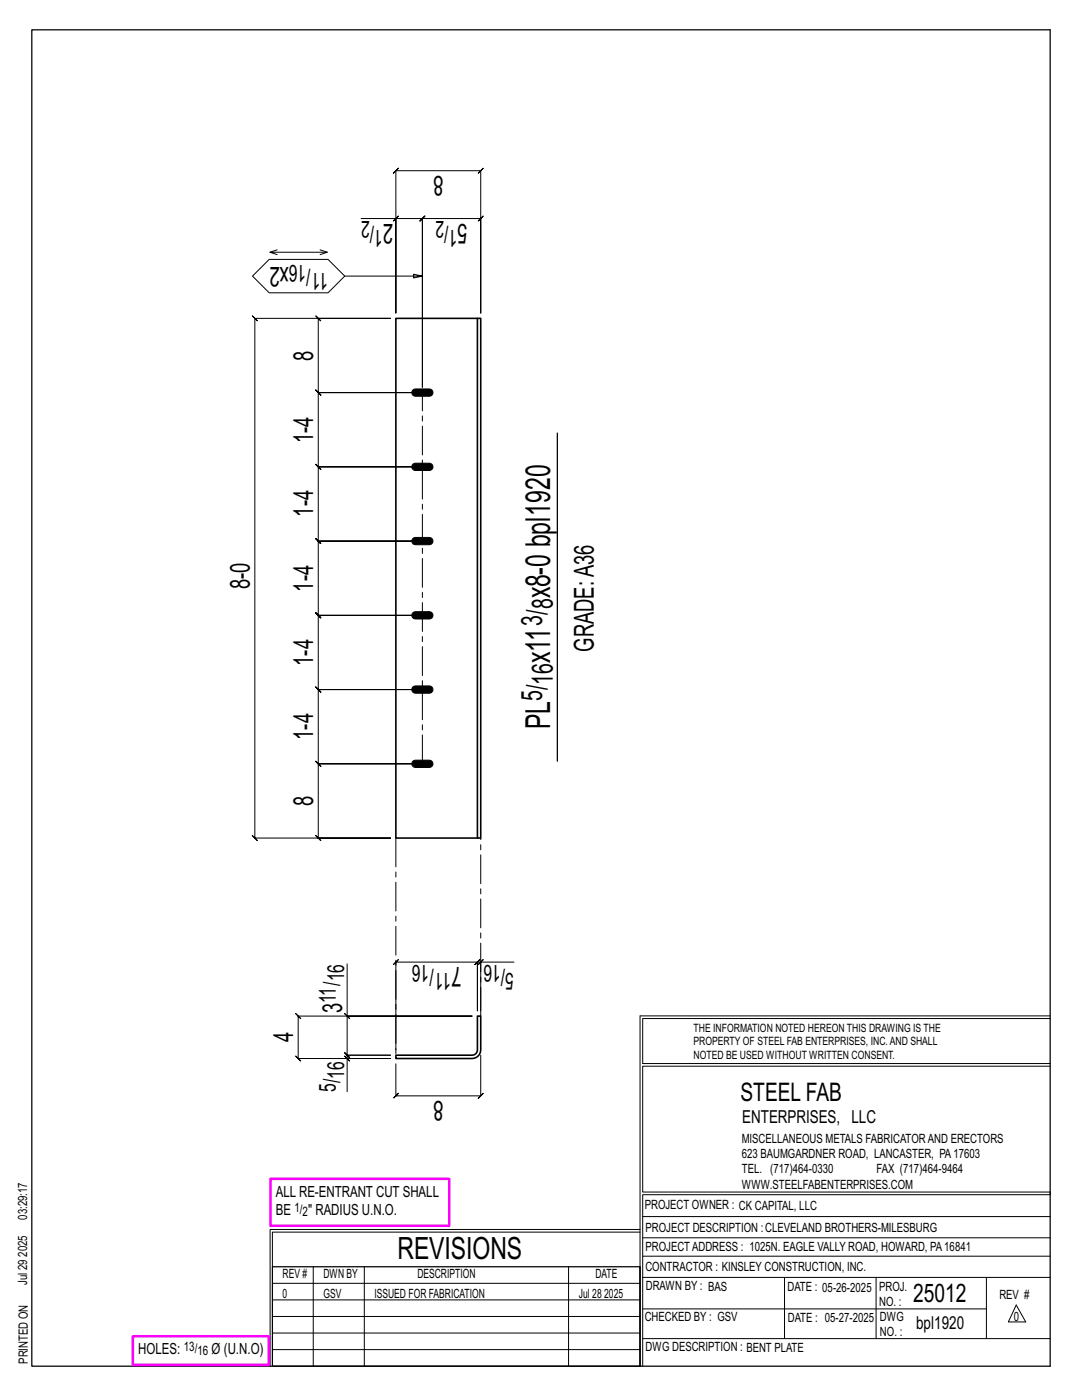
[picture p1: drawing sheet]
<svg xmlns="http://www.w3.org/2000/svg" width="216mm" height="279mm" viewBox="0 0 216 279" stroke-linecap="round" stroke-linejoin="round" font-family="sans-serif">
<g fill="none" stroke="#000" stroke-width=".2">
<path d="M53.7 51.8h11.8l3.3 3.3-3.3 3.3h-11.8l-3.3-3.3zM55.3 49.9l-1.4 .4M63.9 49.9l1.4 .4-1.4 .5M65.3 50.3h-11.4l1.4 .5M68.8 55.1h15.5l-1.8 .4v-.8l1.8 .4M72.1 43.6h6.9v18.9v-28.4l-.5 .5 1-1-.5 .5h16.9l-.5 .5 1-1-.5 .5v28.4v-18.9l.5-.5-1 1 .5-.5h-11.6l.5-.5-1 1 .5-.5v33.7v-33.7l.5-.5-1 1 .5-.5h-5.3M79 43.6l-.5 .5 1-1zM50.4 63l.5 .5h27h-14.4l-.5-.5 1 1-.5-.5v14.9l-.5-.5 1 1-.5-.5h20.8h-20.8l-.5-.5 1 1-.5-.5v14.8l-.5-.5 1 1-.5-.5h20.8h-20.8l-.5-.5 1 1-.5-.5v14.8l-.5-.5 1 1-.5-.5h20.8h-20.8l-.5-.5 1 1-.5-.5v14.8l-.5-.5 1 1-.5-.5h20.8h-20.8l-.5-.5 1 1-.5-.5v14.8l-.5-.5 1 1-.5-.5h20.8h-20.8l-.5-.5 1 1-.5-.5v14.8l-.5-.5 1 1-.5-.5h20.8h-20.8l-.5-.5 1 1-.5-.5v14.9l-.5-.5 1 1-.5-.5h14.4h-27l.5 .5-1-1 .5 .5v-103.8l.5 .5zM69.3 192.4v10.4h24.9h-34.7l-.5-.5 1 1-.5-.5v8.4l-.5-.5 1 1-.5-.5h18.4h-8.6v6.7M95.9 192l.5-.5-1 1zM95.9 192h-.6l.5-.5-1 1 .5-.5v9.7v-9.7l.5-.5-1 1 .5-.5h-16.3l.5-.5-1 1 .5-.5v17.5M102.6 192h-6.7v9.7"/>
<path d="M68.8 210.7l1 1zM68.8 202.3l1 1zM69.3 202.8v7.8l-.5-.5 1 1-.5-.5h8.6h-8.6l-.5-.5 1 1-.5-.5v.6M95.9 210.6v8.1l.5-.5-1 1 .5-.5h-16.9l.5-.5-1 1 .5-.5v-6.4M127.7 202.7v70M127.7 202.7h81.8M209.5 203.3h-81.3v9h81.3M209.5 212.8h-81.3v25.1h81.3v.5h-81.3v34.3M54.4 259.4h73.3M54.4 256.1h73.3M62.5 252.8v19.9M72.7 252.8v19.9"/>
<path d="M113.4 252.8v19.9M127.7 245.4h-73.8v27.3M127.7 245.9h-73.3v6.9M128.2 242.8h81.3M128.2 254.9h81.3M128.2 250.7h81.3M128.2 247h81.3M156.5 254.9v12.2M174.8 254.9v12.2M196.8 254.9v12.2M54.4 269.3h73.3M54.4 266h73.3"/>
<path d="M54.4 262.7h73.3M128.2 261.2h68.6M128.2 267.1h81.3M202.8 260.4l1.9 3.4h-3.5z"/>
</g>
<path d="M6.3 6h203.2v266.7h-203.2zM111.2 86.4v65.5M54.4 252.8h73.3v19.9h-73.3z" fill="none" stroke="#000" stroke-width=".25"/>
<path d="M54 235.3h35.6v9.3h-35.6zM26.5 266.7h27.1v5.7h-27.1z" fill="none" stroke="#f0f" stroke-width=".5"/>
<path d="M82.4 77.8l.5-.2h2.8a.73 .73 0 0 1 .7 .8 .73 .73 0 0 1-.7 .7h-2.8a.73 .73 0 0 1-.7-.5 .73 .73 0 0 1 .2-.8zM82.4 92.7l.5-.3h2.8a.73 .73 0 0 1 .7 .8 .73 .73 0 0 1-.7 .7h-2.8a.73 .73 0 0 1-.7-.5 .73 .73 0 0 1 .2-.7zM82.4 107.5l.5-.2h2.8a.73 .73 0 0 1 .7 .7 .73 .73 0 0 1-.7 .7h-2.8a.73 .73 0 0 1-.7-.4 .73 .73 0 0 1 .2-.8zM82.4 137.1l.5-.2h2.8a.73 .73 0 0 1 .7 .7 .73 .73 0 0 1-.7 .7h-2.8a.73 .73 0 0 1-.7-.4 .73 .73 0 0 1 .2-.8zM82.4 122.3l.5-.2h2.8a.73 .73 0 0 1 .7 .7 .73 .73 0 0 1-.7 .7h-2.8a.73 .73 0 0 1-.7-.4 .73 .73 0 0 1 .2-.8zM82.4 151.9l.5-.2h2.8a.73 .73 0 0 1 .7 .7 .73 .73 0 0 1-.7 .8h-2.8a.73 .73 0 0 1-.7-.5 .73 .73 0 0 1 .2-.8z" fill="#000" stroke="#000" stroke-width=".2"/>
<path d="M95.3 63.5h.6v103.8h-.6zM95.3 63.5h-16.3v103.8h16.3M79 210.6h15.2l.5-.2 .4-.3 .2-.6v-6.7h.6v6.7a1.72 1.72 0 0 1-1.7 1.7h-15.2z" fill="none" stroke="#000" stroke-width=".32"/>
<path d="M84.3 152.4v-74M79 167.3v43.3M95.9 202.8v-35.5" fill="none" stroke="#000" stroke-width=".2" stroke-dasharray="5.8 1 1 1"/>
<g font-size="6.9">
<text x="109.8" y="119.4" transform="rotate(-90 109.8 119.4)">x8-0 bpl1920</text>
<text x="109.8" y="132.3" transform="rotate(-90 109.8 132.3)">x11</text>
<text x="109.8" y="145.6" transform="rotate(-90 109.8 145.6)">PL</text>
</g>
<text font-size="6.1" x="79.3" y="251.3">REVISIONS</text>
<g font-size="5.9">
<text x="108.2" y="124.9" transform="rotate(-90 108.2 124.9)">3/</text>
<text x="110.3" y="121.6" transform="rotate(-90 110.3 121.6)">8</text>
<text x="110.3" y="136.7" transform="rotate(-90 110.3 136.7)">16</text>
<text x="108.2" y="139.9" transform="rotate(-90 108.2 139.9)">5/</text>
</g>
<g font-size="5.5">
<text x="88.5" y="35.1" transform="rotate(-180 88.5 35.1)">8</text>
<text x="78.5" y="44.6" transform="rotate(-180 78.5 44.6)">2</text>
<text x="93.3" y="44.6" transform="rotate(-180 93.3 44.6)">5</text>
<text x="57.6" y="53.3" transform="rotate(-180 57.6 53.3)">x2</text>
<text x="62.5" y="72" transform="rotate(-90 62.5 72)">8</text>
<text x="62.5" y="88.4" transform="rotate(-90 62.5 88.4)">1-4</text>
<text x="62.5" y="103.1" transform="rotate(-90 62.5 103.1)">1-4</text>
<text x="49.9" y="117.6" transform="rotate(-90 49.9 117.6)">8-0</text>
<text x="62.5" y="118.1" transform="rotate(-90 62.5 118.1)">1-4</text>
<text x="118.5" y="130" transform="rotate(-90 118.5 130)">GRADE:A36</text>
<text x="62.5" y="132.9" transform="rotate(-90 62.5 132.9)">1-4</text>
<text x="62.5" y="147.7" transform="rotate(-90 62.5 147.7)">1-4</text>
<text x="62.5" y="160.9" transform="rotate(-90 62.5 160.9)">8</text>
<text x="92.1" y="193" transform="rotate(-180 92.1 193)">7</text>
<text x="68.3" y="202.3" transform="rotate(-90 68.3 202.3)">3</text>
<text x="58.5" y="208" transform="rotate(-90 58.5 208)">4</text>
<text x="88.5" y="219.7" transform="rotate(-180 88.5 219.7)">8</text>
</g>
<g font-size="5.1">
<text x="147.8" y="219.8">STEEL FAB</text>
<text x="182.2" y="259.9">25012</text>
</g>
<g font-size="4.7">
<text x="73.8" y="44.2" transform="rotate(-180 73.8 44.2)">2</text>
<text x="76.4" y="45.9" transform="rotate(-180 76.4 45.9)">1/</text>
<text x="88.6" y="44.2" transform="rotate(-180 88.6 44.2)">2</text>
<text x="91.3" y="45.9" transform="rotate(-180 91.3 45.9)">1/</text>
<text x="61.1" y="52.9" transform="rotate(-180 61.1 52.9)">16</text>
<text x="65.5" y="54.6" transform="rotate(-180 65.5 54.6)">11/</text>
<text x="68.7" y="195.8" transform="rotate(-90 68.7 195.8)">16</text>
<text x="85.7" y="192.6" transform="rotate(-180 85.7 192.6)">16</text>
<text x="90" y="194.2" transform="rotate(-180 90 194.2)">11/</text>
<text x="99.9" y="192.6" transform="rotate(-180 99.9 192.6)">16</text>
<text x="102.6" y="194.2" transform="rotate(-180 102.6 194.2)">5/</text>
<text x="67" y="200.2" transform="rotate(-90 67 200.2)">11/</text>
<text x="68.7" y="215.3" transform="rotate(-90 68.7 215.3)">16</text>
<text x="67" y="217.9" transform="rotate(-90 67 217.9)">5/</text>
</g>
<g font-size="3.6">
<text x="148.1" y="224.1">ENTERPRISES, LLC</text>
<text x="182.8" y="265.2">bpl1920</text>
</g>
<g font-size="3.1">
<text x="55" y="238.9">ALL RE-ENTRANT CUT SHALL</text>
<text x="55" y="242.5">BE</text>
<text x="61.5" y="242.5">&quot; RADIUS U.N.O.</text>
<text x="27.6" y="270.2">HOLES:</text>
<text x="42.2" y="270.2">Ø (U.N.O)</text>
</g>
<g font-size="2.6">
<text x="58.8" y="241.8">1/</text>
<text x="60.4" y="242.7">2</text>
<text x="36.7" y="269.6">13/</text>
<text x="39.4" y="270.5">16</text>
</g>
<g font-size="2.5">
<text x="148" y="231.2">623 BAUMGARDNER ROAD, LANCASTER, PA17603</text>
<text x="148" y="228.1">MISCELLANEOUS METALS FABRICATORAND ERECTORS</text>
<text x="148" y="237.2">WWW.STEELFABENTERPRISES.COM</text>
<text x="148" y="234.2">TEL. (717)464-0330</text>
<text x="174.9" y="234.2">FAX (717)464-9464</text>
<text x="5.4" y="243.4" transform="rotate(-90 5.4 243.4)">03:29:17</text>
<text x="128.7" y="241.3">PROJECT OWNER : CK CAPITAL, LLC</text>
<text x="128.8" y="246">PROJECT DESCRIPTION :CLEVELAND BROTHERS-MILESBURG</text>
<text x="5.4" y="250.8" transform="rotate(-90 5.4 250.8)">2025</text>
<text x="128.8" y="249.7">PROJECTADDRESS : 1025N. EAGLE VALLY ROAD, HOWARD, PA16841</text>
<text x="5.4" y="256.5" transform="rotate(-90 5.4 256.5)">Jul 29</text>
<text x="56.4" y="255">REV #</text>
<text x="64.5" y="255">DWN BY</text>
<text x="83.3" y="255">DESCRIPTION</text>
<text x="118.8" y="255">DATE</text>
<text x="128.8" y="253.7">CONTRACTOR : KINSLEY CONSTRUCTION, INC.</text>
<text x="128.9" y="257.5">DRAWN BY : BAS</text>
<text x="157.1" y="257.6">DATE : 05-26-2025</text>
<text x="175.4" y="257.7">PROJ.</text>
<text x="56.4" y="259">0</text>
<text x="64.5" y="259">GSV</text>
<text x="74.7" y="259">ISSUED FOR FABRICATION</text>
<text x="115.5" y="259">Jul 28</text>
<text x="120.6" y="259">2025</text>
<text x="128.6" y="263.7">CHECKED BY : GSV</text>
<text x="157.2" y="263.7">DATE : 05-27-2025</text>
<text x="175.4" y="260.7">NO. :</text>
<text x="175.6" y="263.7">DWG</text>
<text x="199.4" y="259.2">REV #</text>
<text x="202.3" y="263.7">0</text>
<text x="128.8" y="269.7">DWG DESCRIPTION : BENT PLATE</text>
<text x="175.6" y="266.7">NO. :</text>
<text x="5.5" y="272.2" transform="rotate(-90 5.5 272.2)">PRINTED ON</text>
</g>
<g font-size="2.3">
<text x="138.4" y="208.6">PROPERTY OF STEEL FAB ENTERPRISES, INC.AND SHALL</text>
<text x="138.4" y="205.9">THE INFORMATION NOTED HEREON THIS DRAWING IS THE</text>
<text x="138.4" y="211.3">NOTED BE USED WITHOUT WRITTEN CONSENT.</text>
</g>
</svg>
